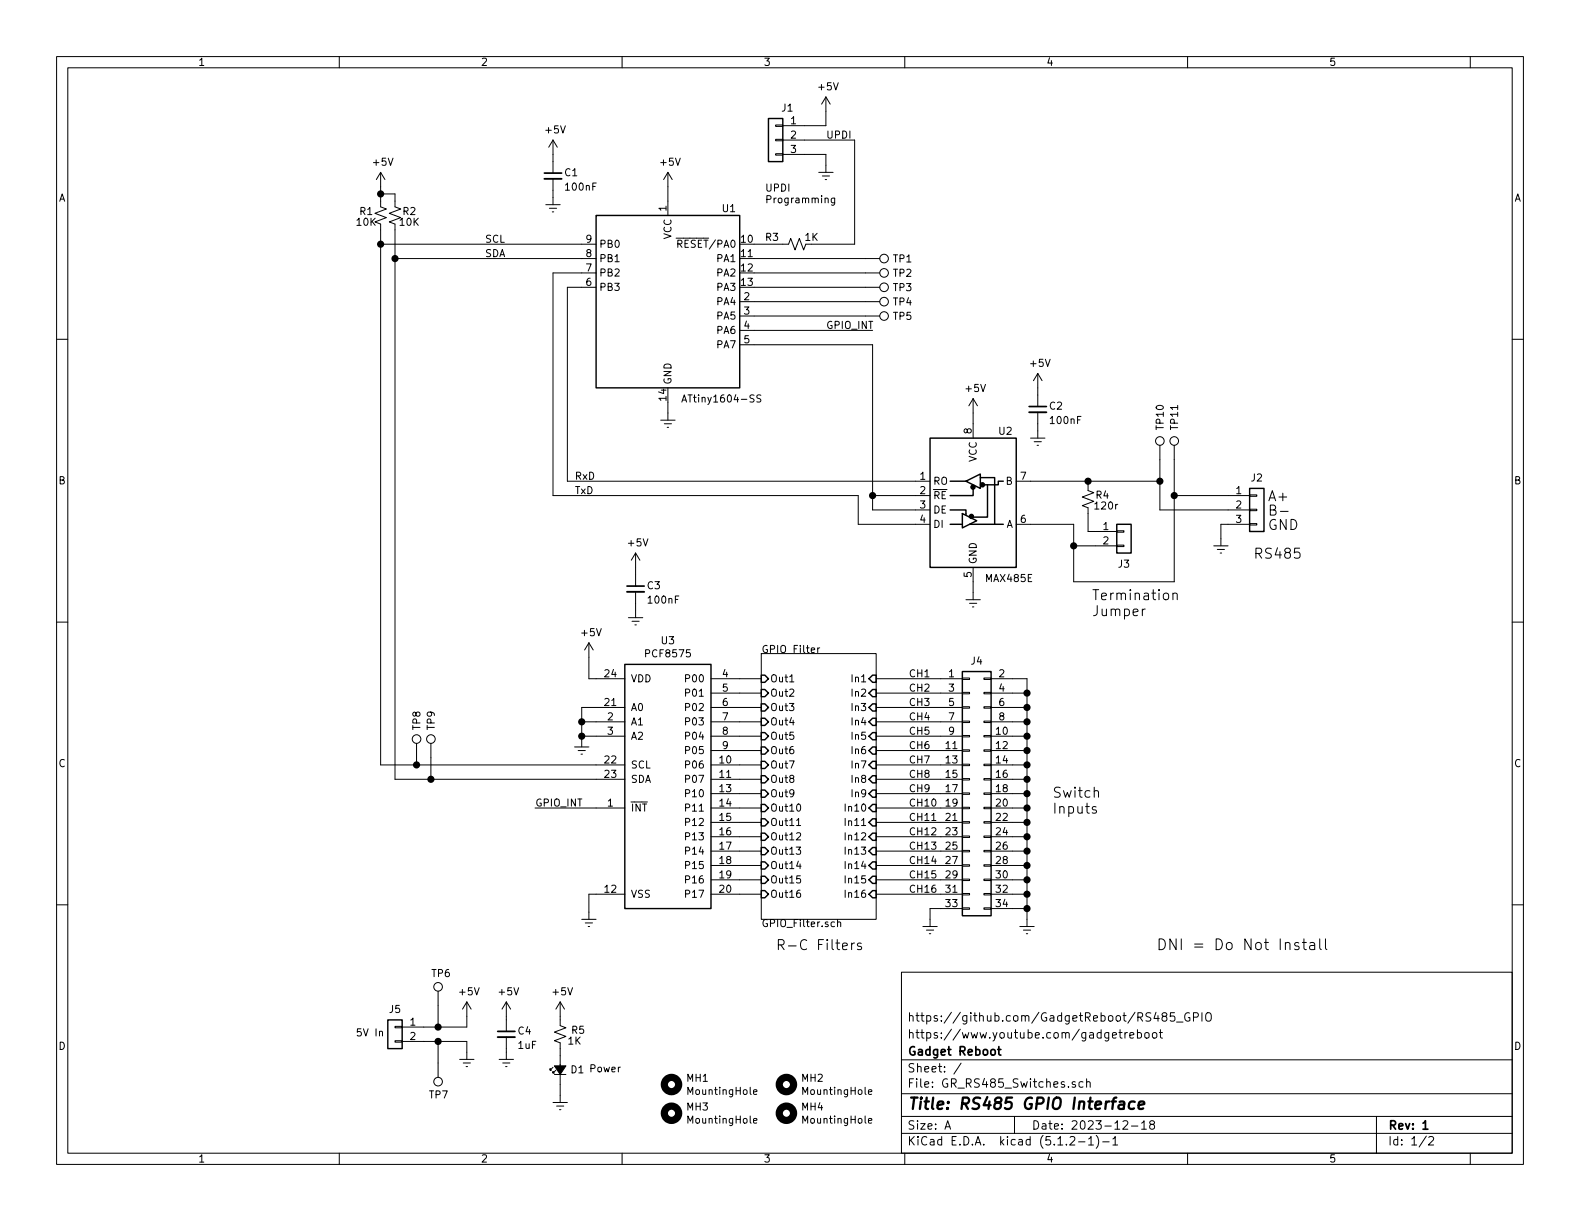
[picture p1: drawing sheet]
EESchema Schematic File Version 4
LIBS:GR_RS485_Switches-cache
EELAYER 29 0
EELAYER END
$Descr A 11000 8500
encoding utf-8
Sheet 1 2
Title "RS485 GPIO Interface"
Date "2023-12-18"
Rev "1"
Comp "Gadget Reboot"
Comment1 "https://www.youtube.com/gadgetreboot"
Comment2 "https://github.com/GadgetReboot/RS485_GPIO"
Comment3 ""
Comment4 ""
$EndDescr
$Comp
L Device:C_Small C4
U 1 1
P 3525 7200
F 0 "C4" H 3600 7225 50  0000 L CNN
F 1 "1uF" H 3600 7125 50  0000 L CNN
F 2 "Capacitor_SMD:C_0805_2012Metric_Pad1.15x1.40mm_HandSolder" H 3525 7200 50  0001 C CNN
F 3 "~" H 3525 7200 50  0001 C CNN
	1    3525 7200
	1    0    0    -1  
$EndComp
$Comp
L power:GNDREF #PWR024
U 1 1
P 3525 7325
F 0 "#PWR024" H 3525 7075 50  0001 C CNN
F 1 "GNDREF" H 3775 7050 50  0001 C CNN
F 2 "" H 3525 7325 50  0001 C CNN
F 3 "" H 3525 7325 50  0001 C CNN
	1    3525 7325
	-1   0    0    -1  
$EndComp
Wire Wire Line
	3525 7325 3525 7300
Wire Wire Line
	3525 7100 3525 7075
$Comp
L MCU_Microchip_ATtiny:ATtiny804-SS U1
U 1 1
P 4650 2100
F 0 "U1" H 5075 2750 50  0000 C CNN
F 1 "ATtiny1604-SS" H 5025 1425 50  0000 C CNN
F 2 "Package_SO:SOIC-14_3.9x8.7mm_P1.27mm" H 4650 2100 50  0001 C CIN
F 3 "http://ww1.microchip.com/downloads/en/DeviceDoc/ATtiny804_1604-Data-Sheet-40002028A.pdf" H 4650 2100 50  0001 C CNN
	1    4650 2100
	1    0    0    -1  
$EndComp
$Comp
L power:+5V #PWR020
U 1 1
P 3250 7075
F 0 "#PWR020" H 3250 6925 50  0001 C CNN
F 1 "+5V" H 3265 7248 50  0000 C CNN
F 2 "" H 3250 7075 50  0001 C CNN
F 3 "" H 3250 7075 50  0001 C CNN
	1    3250 7075
	1    0    0    -1  
$EndComp
$Comp
L Connector_Generic:Conn_01x02 J5
U 1 1
P 2750 7150
F 0 "J5" H 2750 7275 50  0000 C CNN
F 1 "Conn_01x02" H 2830 7051 50  0001 L CNN
F 2 "Connector_JST:JST_XH_S2B-XH-A-1_1x02_P2.50mm_Horizontal" H 2750 7150 50  0001 C CNN
F 3 "~" H 2750 7150 50  0001 C CNN
	1    2750 7150
	-1   0    0    -1  
$EndComp
Text Notes 2475 7225 0    50   ~ 0
5V In
$Comp
L power:GNDREF #PWR023
U 1 1
P 3250 7325
F 0 "#PWR023" H 3250 7075 50  0001 C CNN
F 1 "GNDREF" H 3500 7050 50  0001 C CNN
F 2 "" H 3250 7325 50  0001 C CNN
F 3 "" H 3250 7325 50  0001 C CNN
	1    3250 7325
	-1   0    0    -1  
$EndComp
Wire Wire Line
	2950 7250 3050 7250
Wire Wire Line
	3250 7250 3250 7325
Wire Wire Line
	2950 7150 3050 7150
Wire Wire Line
	3250 7150 3250 7075
$Comp
L power:+5V #PWR021
U 1 1
P 3525 7075
F 0 "#PWR021" H 3525 6925 50  0001 C CNN
F 1 "+5V" H 3540 7248 50  0000 C CNN
F 2 "" H 3525 7075 50  0001 C CNN
F 3 "" H 3525 7075 50  0001 C CNN
	1    3525 7075
	1    0    0    -1  
$EndComp
$Comp
L power:GNDREF #PWR08
U 1 1
P 4650 2875
F 0 "#PWR08" H 4650 2625 50  0001 C CNN
F 1 "GNDREF" H 4900 2600 50  0001 C CNN
F 2 "" H 4650 2875 50  0001 C CNN
F 3 "" H 4650 2875 50  0001 C CNN
	1    4650 2875
	-1   0    0    -1  
$EndComp
Wire Wire Line
	4650 2875 4650 2800
Wire Wire Line
	4650 1300 4650 1400
$Comp
L Device:C_Small C1
U 1 1
P 3850 1225
F 0 "C1" H 3925 1250 50  0000 L CNN
F 1 "100nF" H 3925 1150 50  0000 L CNN
F 2 "Capacitor_SMD:C_0805_2012Metric_Pad1.15x1.40mm_HandSolder" H 3850 1225 50  0001 C CNN
F 3 "~" H 3850 1225 50  0001 C CNN
	1    3850 1225
	1    0    0    -1  
$EndComp
$Comp
L power:GNDREF #PWR06
U 1 1
P 3850 1375
F 0 "#PWR06" H 3850 1125 50  0001 C CNN
F 1 "GNDREF" H 4100 1100 50  0001 C CNN
F 2 "" H 3850 1375 50  0001 C CNN
F 3 "" H 3850 1375 50  0001 C CNN
	1    3850 1375
	-1   0    0    -1  
$EndComp
Wire Wire Line
	3850 1375 3850 1325
Wire Wire Line
	3850 1075 3850 1125
$Comp
L Device:R_Small_US R3
U 1 1
P 5550 1700
F 0 "R3" V 5500 1525 50  0000 C CNN
F 1 "1K" V 5500 1800 50  0000 C CNN
F 2 "Resistor_SMD:R_0805_2012Metric_Pad1.15x1.40mm_HandSolder" H 5550 1700 50  0001 C CNN
F 3 "~" H 5550 1700 50  0001 C CNN
	1    5550 1700
	0    1    1    0   
$EndComp
Wire Wire Line
	5450 1700 5250 1700
Wire Wire Line
	4050 1900 3850 1900
Wire Wire Line
	4050 2000 3950 2000
Text Label 3375 1700 0    50   ~ 0
SCL
Text Label 3375 1800 0    50   ~ 0
SDA
$Comp
L Connector_Generic:Conn_01x03 J1
U 1 1
P 5400 975
F 0 "J1" H 5318 1200 50  0000 C CNN
F 1 "Conn_01x03" H 5480 926 50  0001 L CNN
F 2 "Connector_PinHeader_2.54mm:PinHeader_1x03_P2.54mm_Vertical" H 5400 975 50  0001 C CNN
F 3 "~" H 5400 975 50  0001 C CNN
	1    5400 975 
	-1   0    0    -1  
$EndComp
Text Notes 5325 1425 0    50   ~ 0
UPDI \nProgramming
Wire Wire Line
	5600 975  5950 975 
Text Label 5750 975  0    50   ~ 0
UPDI
$Comp
L power:GNDREF #PWR03
U 1 1
P 5750 1150
F 0 "#PWR03" H 5750 900 50  0001 C CNN
F 1 "GNDREF" H 6000 875 50  0001 C CNN
F 2 "" H 5750 1150 50  0001 C CNN
F 3 "" H 5750 1150 50  0001 C CNN
	1    5750 1150
	-1   0    0    -1  
$EndComp
Wire Wire Line
	5600 875  5750 875 
Wire Wire Line
	5750 875  5750 775 
Wire Wire Line
	5600 1075 5750 1075
Wire Wire Line
	5750 1075 5750 1150
Wire Wire Line
	5650 1700 5950 1700
$Comp
L Connector:TestPoint TP1
U 1 1
P 6025 1800
F 0 "TP1" V 6025 1988 50  0000 L CNN
F 1 "TestPoint" V 6070 1988 50  0001 L CNN
F 2 "TestPoint:TestPoint_Pad_D1.0mm" H 6225 1800 50  0001 C CNN
F 3 "~" H 6225 1800 50  0001 C CNN
	1    6025 1800
	0    1    1    0   
$EndComp
$Comp
L Connector:TestPoint TP2
U 1 1
P 6025 1900
F 0 "TP2" V 6025 2088 50  0000 L CNN
F 1 "TestPoint" V 6070 2088 50  0001 L CNN
F 2 "TestPoint:TestPoint_Pad_D1.0mm" H 6225 1900 50  0001 C CNN
F 3 "~" H 6225 1900 50  0001 C CNN
	1    6025 1900
	0    1    1    0   
$EndComp
$Comp
L Connector:TestPoint TP3
U 1 1
P 6025 2000
F 0 "TP3" V 6025 2188 50  0000 L CNN
F 1 "TestPoint" V 6070 2188 50  0001 L CNN
F 2 "TestPoint:TestPoint_Pad_D1.0mm" H 6225 2000 50  0001 C CNN
F 3 "~" H 6225 2000 50  0001 C CNN
	1    6025 2000
	0    1    1    0   
$EndComp
$Comp
L pcf8575:PCF8575 U3
U 1 1
P 4650 4725
F 0 "U3" H 4650 4992 50  0000 C CNN
F 1 "PCF8575" H 4650 4901 50  0000 C CNN
F 2 "Package_SO:SOIC-24W_7.5x15.4mm_P1.27mm" H 4650 3025 50  0001 C CNN
F 3 "" H 4650 2925 50  0001 C CNN
	1    4650 4725
	1    0    0    -1  
$EndComp
Text Label 4000 3450 0    50   ~ 0
TxD
Text Label 4000 3350 0    50   ~ 0
RxD
Wire Wire Line
	5250 1800 6025 1800
Wire Wire Line
	5250 1900 6025 1900
Wire Wire Line
	5250 2000 6025 2000
Wire Wire Line
	5950 975  5950 1700
Wire Wire Line
	4150 5325 2900 5325
Wire Wire Line
	2650 5325 2650 1700
Wire Wire Line
	2650 1700 4050 1700
Wire Wire Line
	4150 5425 3000 5425
Wire Wire Line
	2750 5425 2750 1800
$Comp
L Device:R_Small_US R1
U 1 1
P 2650 1500
F 0 "R1" H 2750 1475 50  0000 C CNN
F 1 "10K" H 2750 1550 50  0000 C CNN
F 2 "Resistor_SMD:R_0805_2012Metric_Pad1.15x1.40mm_HandSolder" H 2650 1500 50  0001 C CNN
F 3 "~" H 2650 1500 50  0001 C CNN
	1    2650 1500
	-1   0    0    1   
$EndComp
$Comp
L Device:R_Small_US R2
U 1 1
P 2750 1500
F 0 "R2" H 2650 1475 50  0000 C CNN
F 1 "10K" H 2650 1550 50  0000 C CNN
F 2 "Resistor_SMD:R_0805_2012Metric_Pad1.15x1.40mm_HandSolder" H 2750 1500 50  0001 C CNN
F 3 "~" H 2750 1500 50  0001 C CNN
	1    2750 1500
	-1   0    0    1   
$EndComp
Wire Wire Line
	2650 1300 2650 1350
Wire Wire Line
	2750 1400 2750 1350
Wire Wire Line
	2750 1350 2650 1350
Connection ~ 2650 1350
Wire Wire Line
	2650 1350 2650 1400
Wire Wire Line
	2650 1600 2650 1700
Connection ~ 2650 1700
Wire Wire Line
	2750 1600 2750 1800
Connection ~ 2750 1800
Wire Wire Line
	2750 1800 4050 1800
Text Notes 8050 6625 0    75   ~ 0
DNI = Do Not Install
$Comp
L Device:C_Small C3
U 1 1
P 4425 4100
F 0 "C3" H 4500 4125 50  0000 L CNN
F 1 "100nF" H 4500 4025 50  0000 L CNN
F 2 "Capacitor_SMD:C_0805_2012Metric_Pad1.15x1.40mm_HandSolder" H 4425 4100 50  0001 C CNN
F 3 "~" H 4425 4100 50  0001 C CNN
	1    4425 4100
	1    0    0    -1  
$EndComp
$Comp
L power:GNDREF #PWR014
U 1 1
P 4425 4250
F 0 "#PWR014" H 4425 4000 50  0001 C CNN
F 1 "GNDREF" H 4675 3975 50  0001 C CNN
F 2 "" H 4425 4250 50  0001 C CNN
F 3 "" H 4425 4250 50  0001 C CNN
	1    4425 4250
	-1   0    0    -1  
$EndComp
Wire Wire Line
	4425 4250 4425 4200
Wire Wire Line
	4425 3950 4425 4000
Wire Wire Line
	4150 4725 4100 4725
Wire Wire Line
	4100 4575 4100 4725
$Comp
L power:+5V #PWR012
U 1 1
P 4425 3950
F 0 "#PWR012" H 4425 3800 50  0001 C CNN
F 1 "+5V" H 4440 4123 50  0000 C CNN
F 2 "" H 4425 3950 50  0001 C CNN
F 3 "" H 4425 3950 50  0001 C CNN
	1    4425 3950
	1    0    0    -1  
$EndComp
$Comp
L power:+5V #PWR015
U 1 1
P 4100 4575
F 0 "#PWR015" H 4100 4425 50  0001 C CNN
F 1 "+5V" H 4115 4748 50  0000 C CNN
F 2 "" H 4100 4575 50  0001 C CNN
F 3 "" H 4100 4575 50  0001 C CNN
	1    4100 4575
	1    0    0    -1  
$EndComp
$Comp
L power:+5V #PWR04
U 1 1
P 2650 1300
F 0 "#PWR04" H 2650 1150 50  0001 C CNN
F 1 "+5V" H 2665 1473 50  0000 C CNN
F 2 "" H 2650 1300 50  0001 C CNN
F 3 "" H 2650 1300 50  0001 C CNN
	1    2650 1300
	1    0    0    -1  
$EndComp
$Comp
L power:+5V #PWR02
U 1 1
P 3850 1075
F 0 "#PWR02" H 3850 925 50  0001 C CNN
F 1 "+5V" H 3865 1248 50  0000 C CNN
F 2 "" H 3850 1075 50  0001 C CNN
F 3 "" H 3850 1075 50  0001 C CNN
	1    3850 1075
	1    0    0    -1  
$EndComp
$Comp
L power:+5V #PWR01
U 1 1
P 5750 775
F 0 "#PWR01" H 5750 625 50  0001 C CNN
F 1 "+5V" H 5765 948 50  0000 C CNN
F 2 "" H 5750 775 50  0001 C CNN
F 3 "" H 5750 775 50  0001 C CNN
	1    5750 775 
	1    0    0    -1  
$EndComp
$Comp
L power:+5V #PWR05
U 1 1
P 4650 1300
F 0 "#PWR05" H 4650 1150 50  0001 C CNN
F 1 "+5V" H 4665 1473 50  0000 C CNN
F 2 "" H 4650 1300 50  0001 C CNN
F 3 "" H 4650 1300 50  0001 C CNN
	1    4650 1300
	1    0    0    -1  
$EndComp
$Comp
L Interface_UART:MAX485E U2
U 1 1
P 6775 3450
F 0 "U2" H 7000 3900 50  0000 C CNN
F 1 "MAX485E" H 7025 2875 50  0000 C CNN
F 2 "Package_SO:SOIC-8_3.9x4.9mm_P1.27mm" H 6775 2750 50  0001 C CNN
F 3 "https://datasheets.maximintegrated.com/en/ds/MAX1487E-MAX491E.pdf" H 6775 3500 50  0001 C CNN
	1    6775 3450
	1    0    0    -1  
$EndComp
$Comp
L Connector_Generic:Conn_02x17_Odd_Even J4
U 1 1
P 6750 5525
F 0 "J4" H 6800 6450 50  0000 C CNN
F 1 "Conn_02x17_Odd_Even" H 6800 6451 50  0001 C CNN
F 2 "Connector_IDC:IDC-Header_2x17_P2.54mm_Vertical" H 6750 5525 50  0001 C CNN
F 3 "~" H 6750 5525 50  0001 C CNN
	1    6750 5525
	1    0    0    -1  
$EndComp
$Comp
L power:GNDREF #PWR019
U 1 1
P 7150 6400
F 0 "#PWR019" H 7150 6150 50  0001 C CNN
F 1 "GNDREF" H 7400 6125 50  0001 C CNN
F 2 "" H 7150 6400 50  0001 C CNN
F 3 "" H 7150 6400 50  0001 C CNN
	1    7150 6400
	-1   0    0    -1  
$EndComp
$Comp
L power:GNDREF #PWR018
U 1 1
P 6475 6400
F 0 "#PWR018" H 6475 6150 50  0001 C CNN
F 1 "GNDREF" H 6725 6125 50  0001 C CNN
F 2 "" H 6475 6400 50  0001 C CNN
F 3 "" H 6475 6400 50  0001 C CNN
	1    6475 6400
	-1   0    0    -1  
$EndComp
Wire Wire Line
	6550 6325 6475 6325
Wire Wire Line
	6475 6325 6475 6400
Wire Wire Line
	7050 6325 7150 6325
Wire Wire Line
	7150 6325 7150 6400
Wire Wire Line
	7050 6225 7150 6225
Wire Wire Line
	7150 6225 7150 6325
Connection ~ 7150 6325
Wire Wire Line
	7050 6125 7150 6125
Wire Wire Line
	7150 6125 7150 6225
Connection ~ 7150 6225
Wire Wire Line
	7050 6025 7150 6025
Wire Wire Line
	7150 6025 7150 6125
Wire Wire Line
	7050 5925 7150 5925
Wire Wire Line
	7150 5925 7150 6025
Connection ~ 7150 6025
Connection ~ 7150 6125
Wire Wire Line
	7050 5825 7150 5825
Wire Wire Line
	7150 5825 7150 5925
Wire Wire Line
	7050 5725 7150 5725
Wire Wire Line
	7150 5725 7150 5825
Connection ~ 7150 5825
Wire Wire Line
	7050 5625 7150 5625
Wire Wire Line
	7150 5625 7150 5725
Wire Wire Line
	7050 5525 7150 5525
Wire Wire Line
	7150 5525 7150 5625
Connection ~ 7150 5625
Connection ~ 7150 5725
Connection ~ 7150 5925
Wire Wire Line
	7050 5425 7150 5425
Wire Wire Line
	7150 5425 7150 5525
Wire Wire Line
	7050 5325 7150 5325
Wire Wire Line
	7150 5325 7150 5425
Wire Wire Line
	7050 5225 7150 5225
Wire Wire Line
	7150 5225 7150 5325
Connection ~ 7150 5325
Wire Wire Line
	7050 5125 7150 5125
Wire Wire Line
	7150 5125 7150 5225
Wire Wire Line
	7050 5025 7150 5025
Wire Wire Line
	7150 5025 7150 5125
Connection ~ 7150 5125
Connection ~ 7150 5225
Connection ~ 7150 5425
Connection ~ 7150 5525
Wire Wire Line
	7050 4925 7150 4925
Wire Wire Line
	7150 4925 7150 5025
Wire Wire Line
	7050 4825 7150 4825
Wire Wire Line
	7150 4825 7150 4925
Wire Wire Line
	7050 4725 7150 4725
Wire Wire Line
	7150 4725 7150 4825
Connection ~ 7150 4825
Connection ~ 7150 4925
Connection ~ 7150 5025
Text Label 6325 4725 0    50   ~ 0
CH1
Text Label 6325 4825 0    50   ~ 0
CH2
Text Label 6325 4925 0    50   ~ 0
CH3
Text Label 6325 5025 0    50   ~ 0
CH4
Text Label 6325 5125 0    50   ~ 0
CH5
Text Label 6325 5225 0    50   ~ 0
CH6
Text Label 6325 5325 0    50   ~ 0
CH7
Text Label 6325 5425 0    50   ~ 0
CH8
Text Label 6325 5525 0    50   ~ 0
CH9
Text Label 6325 5625 0    50   ~ 0
CH10
Text Label 6325 5725 0    50   ~ 0
CH11
Text Label 6325 5825 0    50   ~ 0
CH12
Text Label 6325 5925 0    50   ~ 0
CH13
Text Label 6325 6025 0    50   ~ 0
CH14
Text Label 6325 6125 0    50   ~ 0
CH15
Text Label 6325 6225 0    50   ~ 0
CH16
Wire Wire Line
	6100 4725 6550 4725
Wire Wire Line
	6100 4825 6550 4825
Wire Wire Line
	6100 4925 6550 4925
Wire Wire Line
	6100 5025 6550 5025
Wire Wire Line
	6100 5125 6550 5125
Wire Wire Line
	6100 5225 6550 5225
Wire Wire Line
	6100 5325 6550 5325
Wire Wire Line
	6100 5425 6550 5425
Wire Wire Line
	6100 5525 6550 5525
Wire Wire Line
	6100 5625 6550 5625
Wire Wire Line
	6100 5725 6550 5725
Wire Wire Line
	6100 5825 6550 5825
Wire Wire Line
	6100 5925 6550 5925
Wire Wire Line
	6100 6025 6550 6025
Wire Wire Line
	6100 6125 6550 6125
Wire Wire Line
	6100 6225 6550 6225
$Sheet
S 5300 4550 800  1850
U 65995443
F0 "GPIO Filter" 50
F1 "GPIO_Filter.sch" 50
F2 "In1" I R 6100 4725 50 
F3 "In2" I R 6100 4825 50 
F4 "In3" I R 6100 4925 50 
F5 "In4" I R 6100 5025 50 
F6 "In5" I R 6100 5125 50 
F7 "In6" I R 6100 5225 50 
F8 "In7" I R 6100 5325 50 
F9 "In8" I R 6100 5425 50 
F10 "Out1" I L 5300 4725 50 
F11 "Out2" I L 5300 4825 50 
F12 "Out3" I L 5300 4925 50 
F13 "Out4" I L 5300 5025 50 
F14 "Out5" I L 5300 5125 50 
F15 "Out6" I L 5300 5225 50 
F16 "Out7" I L 5300 5325 50 
F17 "Out8" I L 5300 5425 50 
F18 "In9" I R 6100 5525 50 
F19 "In10" I R 6100 5625 50 
F20 "In11" I R 6100 5725 50 
F21 "In12" I R 6100 5825 50 
F22 "In13" I R 6100 5925 50 
F23 "In14" I R 6100 6025 50 
F24 "In15" I R 6100 6125 50 
F25 "In16" I R 6100 6225 50 
F26 "Out9" I L 5300 5525 50 
F27 "Out10" I L 5300 5625 50 
F28 "Out11" I L 5300 5725 50 
F29 "Out12" I L 5300 5825 50 
F30 "Out13" I L 5300 5925 50 
F31 "Out14" I L 5300 6025 50 
F32 "Out15" I L 5300 6125 50 
F33 "Out16" I L 5300 6225 50 
$EndSheet
Wire Wire Line
	5150 4725 5300 4725
Wire Wire Line
	5150 4825 5300 4825
Wire Wire Line
	5150 4925 5300 4925
Wire Wire Line
	5150 5025 5300 5025
Wire Wire Line
	5150 5125 5300 5125
Wire Wire Line
	5150 5225 5300 5225
Wire Wire Line
	5150 5325 5300 5325
Wire Wire Line
	5150 5425 5300 5425
Wire Wire Line
	5150 5525 5300 5525
Wire Wire Line
	5150 5625 5300 5625
Wire Wire Line
	5150 5725 5300 5725
Wire Wire Line
	5150 5825 5300 5825
Wire Wire Line
	5150 5925 5300 5925
Wire Wire Line
	5150 6025 5300 6025
Wire Wire Line
	5150 6125 5300 6125
Wire Wire Line
	5150 6225 5300 6225
Text Notes 7325 5675 0    70   ~ 0
Switch \nInputs
Text Notes 5400 6625 0    70   ~ 0
R-C Filters
$Comp
L power:GNDREF #PWR017
U 1 1
P 4100 6350
F 0 "#PWR017" H 4100 6100 50  0001 C CNN
F 1 "GNDREF" H 4350 6075 50  0001 C CNN
F 2 "" H 4100 6350 50  0001 C CNN
F 3 "" H 4100 6350 50  0001 C CNN
	1    4100 6350
	-1   0    0    -1  
$EndComp
Wire Wire Line
	4150 6225 4100 6225
Wire Wire Line
	4100 6225 4100 6350
Wire Wire Line
	4150 5625 3725 5625
Text Label 3725 5625 0    50   ~ 0
GPIO_INT
Text Label 5750 2300 0    50   ~ 0
GPIO_INT
Wire Wire Line
	6375 3350 3950 3350
Wire Wire Line
	3950 3350 3950 2000
Wire Wire Line
	6375 3650 5975 3650
Wire Wire Line
	5975 3650 5975 3450
Wire Wire Line
	5975 3450 3850 3450
Wire Wire Line
	3850 3450 3850 1900
Wire Wire Line
	5250 2300 6075 2300
Wire Wire Line
	5250 2400 6075 2400
Wire Wire Line
	6075 3450 6375 3450
Wire Wire Line
	6375 3550 6075 3550
Wire Wire Line
	6075 2400 6075 3450
Connection ~ 6075 3450
Wire Wire Line
	6075 3450 6075 3550
$Comp
L Device:C_Small C2
U 1 1
P 7225 2850
F 0 "C2" H 7300 2875 50  0000 L CNN
F 1 "100nF" H 7300 2775 50  0000 L CNN
F 2 "Capacitor_SMD:C_0805_2012Metric_Pad1.15x1.40mm_HandSolder" H 7225 2850 50  0001 C CNN
F 3 "~" H 7225 2850 50  0001 C CNN
	1    7225 2850
	1    0    0    -1  
$EndComp
$Comp
L power:GNDREF #PWR010
U 1 1
P 7225 3000
F 0 "#PWR010" H 7225 2750 50  0001 C CNN
F 1 "GNDREF" H 7475 2725 50  0001 C CNN
F 2 "" H 7225 3000 50  0001 C CNN
F 3 "" H 7225 3000 50  0001 C CNN
	1    7225 3000
	-1   0    0    -1  
$EndComp
Wire Wire Line
	7225 3000 7225 2950
Wire Wire Line
	7225 2700 7225 2750
$Comp
L power:+5V #PWR07
U 1 1
P 7225 2700
F 0 "#PWR07" H 7225 2550 50  0001 C CNN
F 1 "+5V" H 7240 2873 50  0000 C CNN
F 2 "" H 7225 2700 50  0001 C CNN
F 3 "" H 7225 2700 50  0001 C CNN
	1    7225 2700
	1    0    0    -1  
$EndComp
$Comp
L power:+5V #PWR09
U 1 1
P 6775 2875
F 0 "#PWR09" H 6775 2725 50  0001 C CNN
F 1 "+5V" H 6790 3048 50  0000 C CNN
F 2 "" H 6775 2875 50  0001 C CNN
F 3 "" H 6775 2875 50  0001 C CNN
	1    6775 2875
	1    0    0    -1  
$EndComp
$Comp
L power:GNDREF #PWR013
U 1 1
P 6775 4125
F 0 "#PWR013" H 6775 3875 50  0001 C CNN
F 1 "GNDREF" H 7025 3850 50  0001 C CNN
F 2 "" H 6775 4125 50  0001 C CNN
F 3 "" H 6775 4125 50  0001 C CNN
	1    6775 4125
	-1   0    0    -1  
$EndComp
Wire Wire Line
	6775 2875 6775 2950
Wire Wire Line
	6775 4125 6775 4050
$Comp
L Connector:TestPoint TP4
U 1 1
P 6025 2100
F 0 "TP4" V 6025 2288 50  0000 L CNN
F 1 "TestPoint" V 6070 2288 50  0001 L CNN
F 2 "TestPoint:TestPoint_Pad_D1.0mm" H 6225 2100 50  0001 C CNN
F 3 "~" H 6225 2100 50  0001 C CNN
	1    6025 2100
	0    1    1    0   
$EndComp
$Comp
L Connector:TestPoint TP5
U 1 1
P 6025 2200
F 0 "TP5" V 6025 2388 50  0000 L CNN
F 1 "TestPoint" V 6070 2388 50  0001 L CNN
F 2 "TestPoint:TestPoint_Pad_D1.0mm" H 6225 2200 50  0001 C CNN
F 3 "~" H 6225 2200 50  0001 C CNN
	1    6025 2200
	0    1    1    0   
$EndComp
Wire Wire Line
	5250 2100 6025 2100
Wire Wire Line
	5250 2200 6025 2200
$Comp
L Connector_Generic:Conn_01x03 J2
U 1 1
P 8750 3550
F 0 "J2" H 8750 3775 50  0000 C CNN
F 1 "Conn_01x03" H 8830 3501 50  0001 L CNN
F 2 "Connector_JST:JST_XH_S3B-XH-A-1_1x03_P2.50mm_Horizontal" H 8750 3550 50  0001 C CNN
F 3 "~" H 8750 3550 50  0001 C CNN
	1    8750 3550
	1    0    0    -1  
$EndComp
$Comp
L Device:R_Small_US R4
U 1 1
P 7575 3475
F 0 "R4" H 7475 3450 50  0000 C CNN
F 1 "120r" H 7450 3525 50  0000 C CNN
F 2 "Resistor_SMD:R_0805_2012Metric_Pad1.15x1.40mm_HandSolder" H 7575 3475 50  0001 C CNN
F 3 "~" H 7575 3475 50  0001 C CNN
	1    7575 3475
	-1   0    0    1   
$EndComp
$Comp
L Connector_Generic:Conn_01x02 J3
U 1 1
P 7825 3700
F 0 "J3" H 7825 3475 50  0000 C CNN
F 1 "Conn_01x02" H 7905 3601 50  0001 L CNN
F 2 "Connector_PinHeader_2.54mm:PinHeader_1x02_P2.54mm_Vertical" H 7825 3700 50  0001 C CNN
F 3 "~" H 7825 3700 50  0001 C CNN
	1    7825 3700
	1    0    0    -1  
$EndComp
Wire Wire Line
	7175 3350 7575 3350
Wire Wire Line
	7575 3350 7575 3375
Wire Wire Line
	7575 3350 8075 3350
Wire Wire Line
	8075 3350 8075 3550
Wire Wire Line
	8075 3550 8550 3550
Connection ~ 7575 3350
Wire Wire Line
	7625 3700 7575 3700
Wire Wire Line
	7575 3700 7575 3575
Wire Wire Line
	7625 3800 7475 3800
Wire Wire Line
	7475 3800 7475 3650
Wire Wire Line
	7475 3650 7175 3650
Wire Wire Line
	7475 3800 7475 4050
Wire Wire Line
	7475 4050 8175 4050
Wire Wire Line
	8175 4050 8175 3450
Wire Wire Line
	8175 3450 8550 3450
Connection ~ 7475 3800
$Comp
L power:GNDREF #PWR011
U 1 1
P 8500 3750
F 0 "#PWR011" H 8500 3500 50  0001 C CNN
F 1 "GNDREF" H 8750 3475 50  0001 C CNN
F 2 "" H 8500 3750 50  0001 C CNN
F 3 "" H 8500 3750 50  0001 C CNN
	1    8500 3750
	-1   0    0    -1  
$EndComp
Wire Wire Line
	8500 3750 8500 3650
Wire Wire Line
	8500 3650 8550 3650
Text Notes 8825 3500 0    70   ~ 0
A+
Text Notes 8825 3600 0    70   ~ 0
B-
Text Notes 8825 3700 0    70   ~ 0
GND
Text Notes 8725 3900 0    70   ~ 0
RS485
Text Notes 7600 4300 0    70   ~ 0
Termination\nJumper
$Comp
L Mechanical:MountingHole MH1
U 1 1
P 4675 7550
F 0 "MH1" H 4775 7596 50  0000 L CNN
F 1 "MountingHole" H 4775 7505 50  0000 L CNN
F 2 "MountingHole:MountingHole_3.7mm" H 4675 7550 50  0001 C CNN
F 3 "~" H 4675 7550 50  0001 C CNN
	1    4675 7550
	1    0    0    -1  
$EndComp
$Comp
L Mechanical:MountingHole MH3
U 1 1
P 4675 7750
F 0 "MH3" H 4775 7796 50  0000 L CNN
F 1 "MountingHole" H 4775 7705 50  0000 L CNN
F 2 "MountingHole:MountingHole_3.7mm" H 4675 7750 50  0001 C CNN
F 3 "~" H 4675 7750 50  0001 C CNN
	1    4675 7750
	1    0    0    -1  
$EndComp
$Comp
L Mechanical:MountingHole MH2
U 1 1
P 5475 7550
F 0 "MH2" H 5575 7596 50  0000 L CNN
F 1 "MountingHole" H 5575 7505 50  0000 L CNN
F 2 "MountingHole:MountingHole_3.7mm" H 5475 7550 50  0001 C CNN
F 3 "~" H 5475 7550 50  0001 C CNN
	1    5475 7550
	1    0    0    -1  
$EndComp
$Comp
L Mechanical:MountingHole MH4
U 1 1
P 5475 7750
F 0 "MH4" H 5575 7796 50  0000 L CNN
F 1 "MountingHole" H 5575 7705 50  0000 L CNN
F 2 "MountingHole:MountingHole_3.7mm" H 5475 7750 50  0001 C CNN
F 3 "~" H 5475 7750 50  0001 C CNN
	1    5475 7750
	1    0    0    -1  
$EndComp
$Comp
L Connector:TestPoint TP6
U 1 1
P 3050 7000
F 0 "TP6" H 3000 7225 50  0000 L CNN
F 1 "TestPoint" V 3095 7188 50  0001 L CNN
F 2 "TestPoint:TestPoint_Pad_D1.0mm" H 3250 7000 50  0001 C CNN
F 3 "~" H 3250 7000 50  0001 C CNN
	1    3050 7000
	1    0    0    -1  
$EndComp
$Comp
L Connector:TestPoint TP7
U 1 1
P 3050 7400
F 0 "TP7" H 2975 7625 50  0000 L CNN
F 1 "TestPoint" V 3095 7588 50  0001 L CNN
F 2 "TestPoint:TestPoint_Pad_D1.0mm" H 3250 7400 50  0001 C CNN
F 3 "~" H 3250 7400 50  0001 C CNN
	1    3050 7400
	-1   0    0    1   
$EndComp
Wire Wire Line
	3050 7000 3050 7150
Connection ~ 3050 7150
Wire Wire Line
	3050 7150 3250 7150
Wire Wire Line
	3050 7400 3050 7250
Connection ~ 3050 7250
Wire Wire Line
	3050 7250 3250 7250
$Comp
L Device:R_Small_US R5
U 1 1
P 3900 7200
F 0 "R5" H 3775 7175 50  0000 C CNN
F 1 "1K" H 3800 7250 50  0000 C CNN
F 2 "Resistor_SMD:R_0805_2012Metric_Pad1.15x1.40mm_HandSolder" H 3900 7200 50  0001 C CNN
F 3 "~" H 3900 7200 50  0001 C CNN
	1    3900 7200
	-1   0    0    1   
$EndComp
$Comp
L power:+5V #PWR022
U 1 1
P 3900 7075
F 0 "#PWR022" H 3900 6925 50  0001 C CNN
F 1 "+5V" H 3915 7248 50  0000 C CNN
F 2 "" H 3900 7075 50  0001 C CNN
F 3 "" H 3900 7075 50  0001 C CNN
	1    3900 7075
	1    0    0    -1  
$EndComp
$Comp
L power:GNDREF #PWR025
U 1 1
P 3900 7625
F 0 "#PWR025" H 3900 7375 50  0001 C CNN
F 1 "GNDREF" H 4150 7350 50  0001 C CNN
F 2 "" H 3900 7625 50  0001 C CNN
F 3 "" H 3900 7625 50  0001 C CNN
	1    3900 7625
	-1   0    0    -1  
$EndComp
$Comp
L Device:LED_Small_ALT D1
U 1 1
P 3900 7450
F 0 "D1" V 3900 7382 50  0000 R CNN
F 1 "LED_Small_ALT" V 3855 7382 50  0001 R CNN
F 2 "LED_SMD:LED_0805_2012Metric_Pad1.15x1.40mm_HandSolder" V 3900 7450 50  0001 C CNN
F 3 "~" V 3900 7450 50  0001 C CNN
	1    3900 7450
	0    -1   -1   0   
$EndComp
Text Notes 4100 7475 0    50   ~ 0
Power
Wire Wire Line
	3900 7100 3900 7075
Wire Wire Line
	3900 7300 3900 7350
Wire Wire Line
	3900 7550 3900 7625
$Comp
L power:GNDREF #PWR016
U 1 1
P 4050 5150
F 0 "#PWR016" H 4050 4900 50  0001 C CNN
F 1 "GNDREF" H 4300 4875 50  0001 C CNN
F 2 "" H 4050 5150 50  0001 C CNN
F 3 "" H 4050 5150 50  0001 C CNN
	1    4050 5150
	-1   0    0    -1  
$EndComp
Wire Wire Line
	4050 5150 4050 5125
Wire Wire Line
	4050 5125 4150 5125
Wire Wire Line
	4150 5025 4050 5025
Wire Wire Line
	4050 5025 4050 5125
Connection ~ 4050 5125
Wire Wire Line
	4150 4925 4050 4925
Wire Wire Line
	4050 4925 4050 5025
Connection ~ 4050 5025
$Comp
L Connector:TestPoint TP8
U 1 1
P 2900 5275
F 0 "TP8" V 2900 5463 50  0000 L CNN
F 1 "TestPoint" V 2945 5463 50  0001 L CNN
F 2 "TestPoint:TestPoint_Pad_D1.0mm" H 3100 5275 50  0001 C CNN
F 3 "~" H 3100 5275 50  0001 C CNN
	1    2900 5275
	1    0    0    -1  
$EndComp
$Comp
L Connector:TestPoint TP9
U 1 1
P 3000 5275
F 0 "TP9" V 3000 5463 50  0000 L CNN
F 1 "TestPoint" V 3045 5463 50  0001 L CNN
F 2 "TestPoint:TestPoint_Pad_D1.0mm" H 3200 5275 50  0001 C CNN
F 3 "~" H 3200 5275 50  0001 C CNN
	1    3000 5275
	1    0    0    -1  
$EndComp
Wire Wire Line
	2900 5275 2900 5325
Connection ~ 2900 5325
Wire Wire Line
	2900 5325 2650 5325
Wire Wire Line
	3000 5275 3000 5425
Connection ~ 3000 5425
Wire Wire Line
	3000 5425 2750 5425
$Comp
L Connector:TestPoint TP10
U 1 1
P 8075 3200
F 0 "TP10" V 8075 3400 50  0000 L CNN
F 1 "TestPoint" V 8120 3388 50  0001 L CNN
F 2 "TestPoint:TestPoint_Pad_D1.0mm" H 8275 3200 50  0001 C CNN
F 3 "~" H 8275 3200 50  0001 C CNN
	1    8075 3200
	1    0    0    -1  
$EndComp
$Comp
L Connector:TestPoint TP11
U 1 1
P 8175 3200
F 0 "TP11" V 8175 3400 50  0000 L CNN
F 1 "TestPoint" V 8220 3388 50  0001 L CNN
F 2 "TestPoint:TestPoint_Pad_D1.0mm" H 8375 3200 50  0001 C CNN
F 3 "~" H 8375 3200 50  0001 C CNN
	1    8175 3200
	1    0    0    -1  
$EndComp
Wire Wire Line
	8075 3200 8075 3350
Connection ~ 8075 3350
Wire Wire Line
	8175 3200 8175 3450
Connection ~ 8175 3450
$EndSCHEMATC
